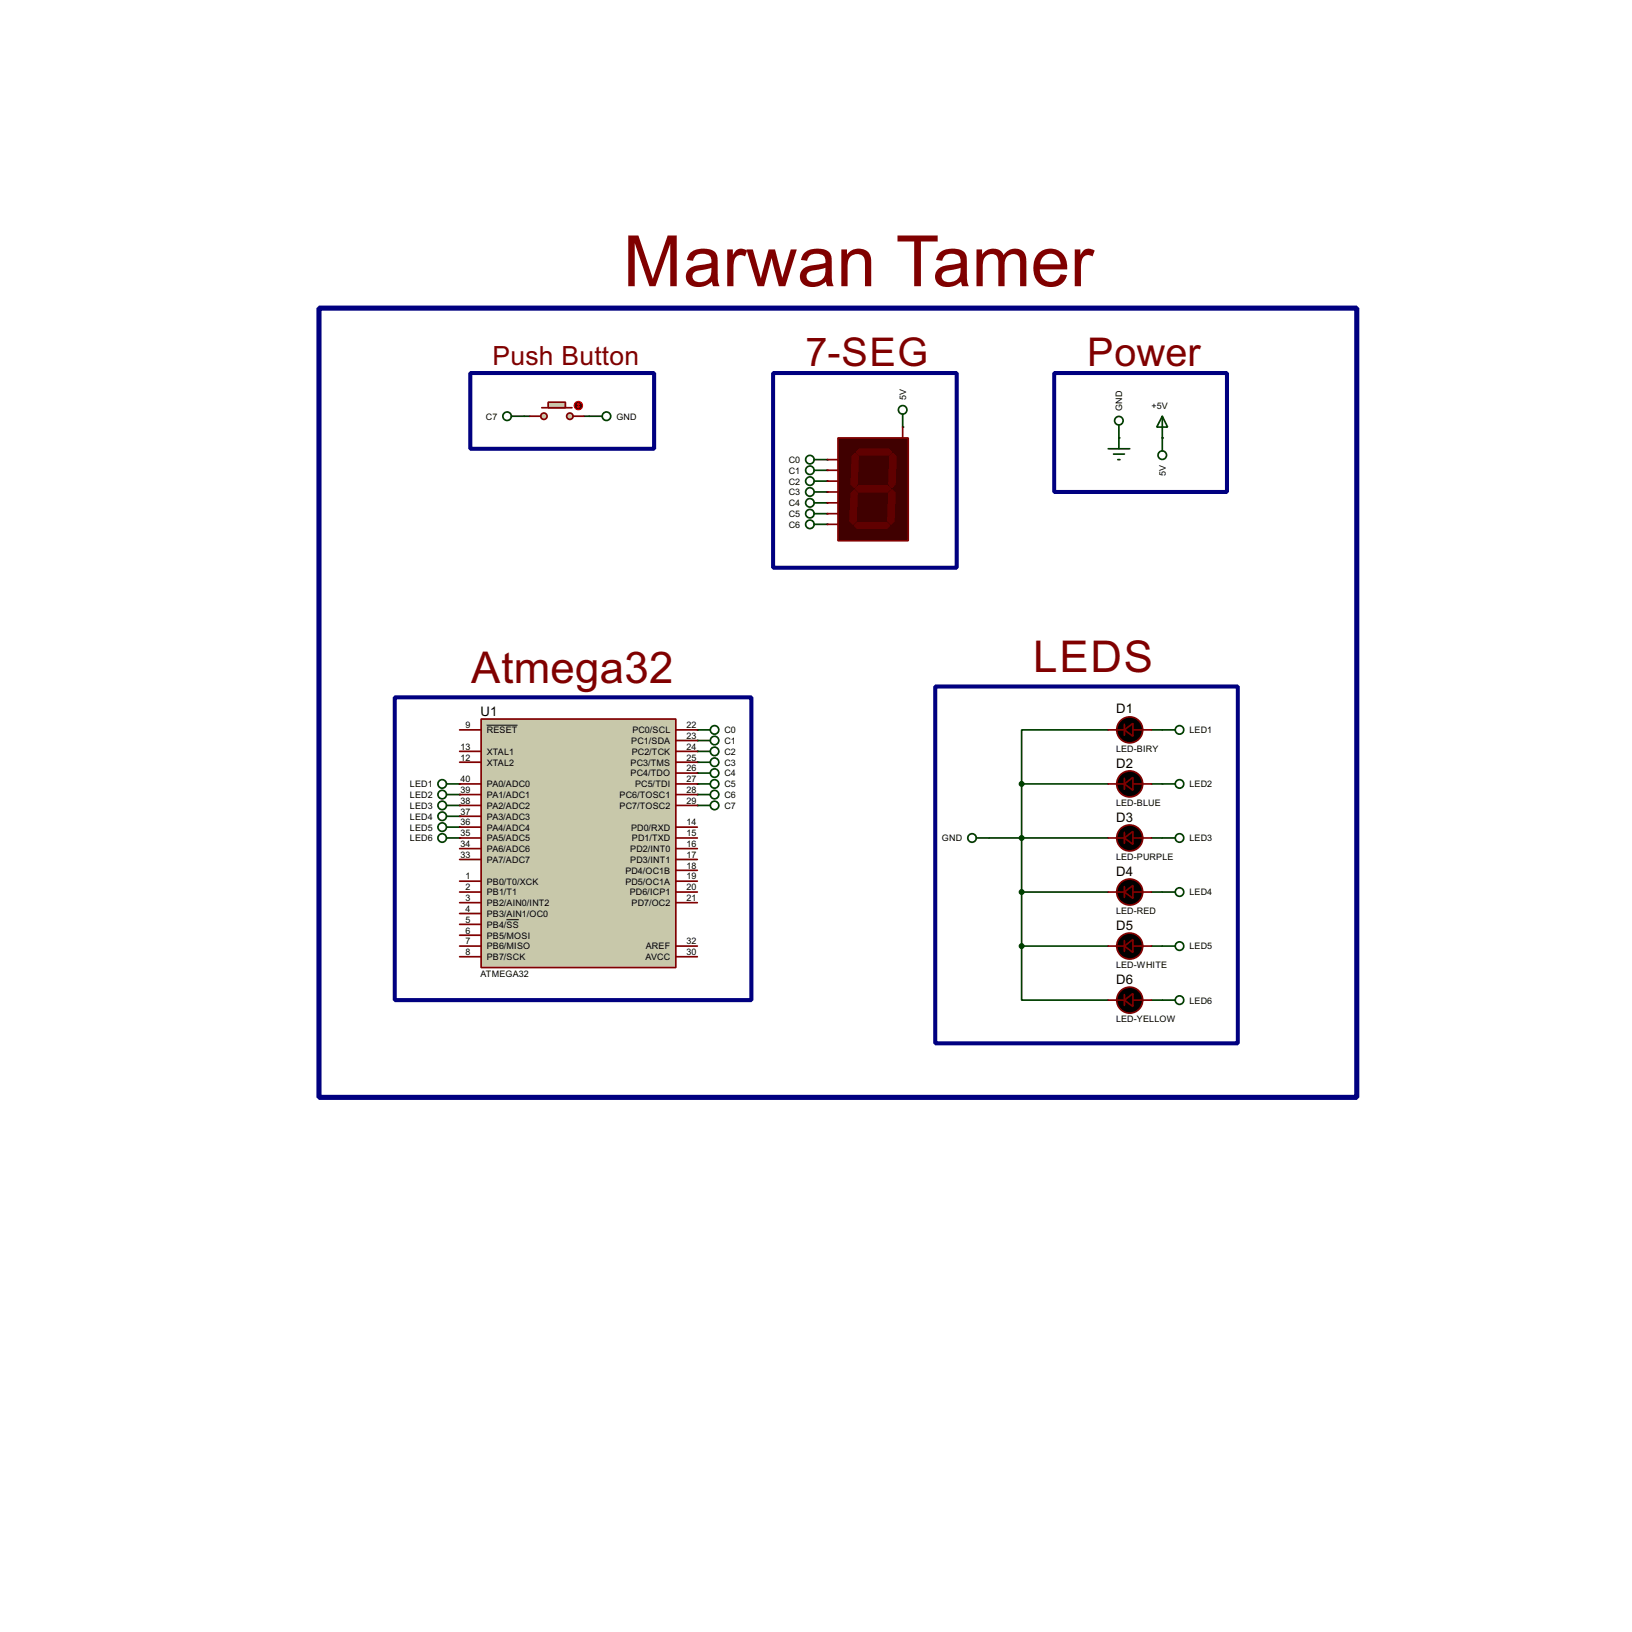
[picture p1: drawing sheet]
<svg xmlns="http://www.w3.org/2000/svg" width="383mm" height="383mm" viewBox="0 0 383 383" stroke-linecap="round" stroke-linejoin="round" font-family="sans-serif">
<g fill="#004000">
<circle cx="273.1" cy="102.9" r=".2"/>
<circle cx="262.9" cy="102.9" r=".2"/>
<circle cx="194.4" cy="108" r=".2"/>
<circle cx="194.4" cy="110.5" r=".2"/>
<circle cx="194.4" cy="113.1" r=".2"/>
<circle cx="194.4" cy="115.6" r=".2"/>
<circle cx="194.4" cy="118.2" r=".2"/>
<circle cx="194.4" cy="120.7" r=".2"/>
<circle cx="194.4" cy="123.2" r=".2"/>
<circle cx="212.1" cy="100.4" r=".2"/>
</g>
<path d="M137.2 97.8h1.3" fill="none" stroke="#004000" stroke-width=".4"/>
<g fill="#004000">
<circle cx="163.9" cy="171.5" r=".2"/>
<circle cx="163.9" cy="174" r=".2"/>
<circle cx="163.9" cy="176.6" r=".2"/>
<circle cx="163.9" cy="179.1" r=".2"/>
<circle cx="163.9" cy="181.7" r=".2"/>
<circle cx="163.9" cy="184.2" r=".2"/>
<circle cx="163.9" cy="186.7" r=".2"/>
<circle cx="163.9" cy="189.3" r=".2"/>
<circle cx="108" cy="196.9" r=".2"/>
<circle cx="108" cy="194.4" r=".2"/>
<circle cx="108" cy="191.8" r=".2"/>
<circle cx="108" cy="189.3" r=".2"/>
<circle cx="108" cy="186.7" r=".2"/>
<circle cx="108" cy="184.2" r=".2"/>
</g>
<g fill="none" stroke="#004000" stroke-width=".4">
<path d="M123.2 97.8h1.3M212.1 97.3v3.1M262.9 99.9v5.6M273.1 97.8l1.3 2.6h-2.6zM273.1 97.8v8.2M191.3 108h3.1M191.3 110.5h3.1M191.3 113.1h3.1M191.3 115.6h3.1M191.3 118.2h3.1M260.4 105.5h5.1M261.7 106.7h2.5"/>
<path d="M262.7 108h.5M191.3 120.7h3.1M191.3 123.2h3.1M260.4 171.5h-20.3v12.7M270.6 171.5h2.5M105 184.2h3M105 196.9h3M105 186.7h3M105 189.3h3M105 191.8h3M105 194.4h3M232.5 196.9h27.9"/>
<path d="M240.1 184.2h20.3M240.1 184.2v38.1M270.6 184.2h2.5M270.6 196.9h2.5M240.1 209.6h20.3M270.6 209.6h2.5M240.1 222.3v12.7h20.3M240.1 222.3h20.3M270.6 222.3h2.5M270.6 235h2.5"/>
<circle cx="212.1" cy="96.3" r="1"/>
<circle cx="262.9" cy="98.9" r="1"/>
<circle cx="190.3" cy="113.1" r="1"/>
<circle cx="190.3" cy="110.5" r="1"/>
<circle cx="190.3" cy="118.2" r="1"/>
<circle cx="190.3" cy="108" r="1"/>
<circle cx="190.3" cy="115.6" r="1"/>
<circle cx="273.1" cy="107" r="1"/>
<circle cx="190.3" cy="120.7" r="1"/>
<circle cx="190.3" cy="123.2" r="1"/>
<circle cx="103.9" cy="184.2" r="1"/>
<circle cx="103.9" cy="186.7" r="1"/>
<circle cx="103.9" cy="191.8" r="1"/>
<circle cx="103.9" cy="189.3" r="1"/>
<circle cx="103.9" cy="194.4" r="1"/>
<circle cx="103.9" cy="196.9" r="1"/>
</g>
<path d="M196.9 102.9h16.5v24.2h-16.5z" fill="#400000" stroke="#800000" stroke-width=".4"/>
<g fill="#600000" stroke="#600000" stroke-width=".23">
<path d="M201.2 106.2l.8-.7h6.8l.8 .7-.8 .8h-6.8z" fill-rule="evenodd"/>
<path d="M209.1 107.2l.8-.7 .7 .7-.2 6.6-.8 .8-.8-.8z" fill-rule="evenodd"/>
<path d="M201 114.9l.7-.8h6.9l.8 .8-.8 .7h-6.9z" fill-rule="evenodd"/>
<path d="M200.2 107.2l.8-.7 .7 .7-.2 6.6-.8 .8-.7-.8z" fill-rule="evenodd"/>
<path d="M208.8 115.9l.8-.8 .8 .8-.3 6.6-.7 .7-.8-.7z" fill-rule="evenodd"/>
<path d="M201.5 122.7h6.8l.8 .8-.8 .8h-6.8l-.8-.8z" fill-rule="evenodd"/>
<path d="M200 115.9l.7-.8 .8 .8-.3 6.6-.7 .7-.8-.7z" fill-rule="evenodd"/>
</g>
<path d="M194.4 108h2.5M194.4 110.5h2.5M194.4 113.1h2.5M194.4 115.6h2.5M194.4 118.2h2.5M212.1 100.4v2.5M194.4 120.7h2.5M194.4 123.2h2.5" fill="none" stroke="#800000" stroke-width=".4"/>
<g fill="none" stroke="#004000" stroke-width=".4">
<path d="M163.9 171.5h3M163.9 174h3M163.9 176.6h3M163.9 179.1h3M163.9 181.7h3M163.9 184.2h3M163.9 186.7h3"/>
<circle cx="167.9" cy="174" r="1"/>
<circle cx="167.9" cy="176.6" r="1"/>
<circle cx="167.9" cy="179.1" r="1"/>
<circle cx="167.9" cy="171.5" r="1"/>
<circle cx="167.9" cy="184.2" r="1"/>
<circle cx="167.9" cy="181.7" r="1"/>
<circle cx="167.9" cy="186.7" r="1"/>
</g>
<g fill="#c8c8aa" stroke="#800000" stroke-width=".4">
<circle cx="133.9" cy="97.8" r=".75"/>
<circle cx="127.8" cy="97.8" r=".75"/>
</g>
<path d="M127.3 95.8h7.1" fill="none" stroke="#800000" stroke-width=".4"/>
<path d="M128.8 94.5h4.1v1.3h-4.1z" fill="#c8c8aa" stroke="#800000" stroke-width=".4"/>
<path d="M124.5 97.8h2.6M134.7 97.8h2.5" fill="none" stroke="#800000" stroke-width=".4"/>
<circle cx="135.9" cy="95.3" r="1" fill="#400000" stroke="#f00" stroke-width=".23"/>
<path d="M135.7 95.6l.2 .2M135.9 94.8v1M135.9 94.8l-.2 .3M135.9 94.8l.3 .3M136.2 95.6l-.3 .2" fill="none" stroke="#f00" stroke-width=".23"/>
<g fill="none" stroke="#004000" stroke-width=".4">
<path d="M138.5 97.8h3M163.9 189.3h3"/>
<circle cx="142.5" cy="97.8" r="1"/>
<circle cx="167.9" cy="189.3" r="1"/>
</g>
<path d="M113.1 169h45.7v58.4h-45.7z" fill="#c8c8aa" stroke="#800000" stroke-width=".4"/>
<g fill="none" stroke="#800000" stroke-width=".4">
<path d="M108 171.5h5.1M108 179.1h5.1M108 176.6h5.1M158.8 171.5h5.1M158.8 179.1h5.1M158.8 176.6h5.1M158.8 174h5.1M260.4 171.5h3.8M264.2 170.2v2.6M266.2 171.5h4.4M108 194.4h5.1M108 196.9h5.1"/>
<path d="M108 199.4h5.1M108 184.2h5.1M108 186.7h5.1M108 189.3h5.1M108 191.8h5.1M158.8 194.4h5.1M158.8 196.9h5.1M158.8 199.4h5.1M158.8 181.7h5.1M158.8 184.2h5.1M158.8 186.7h5.1M158.8 189.3h5.1"/>
<path d="M260.4 196.9h3.8M260.4 184.2h3.8M264.2 182.9v2.6M264.2 195.6v2.6M266.2 196.9h4.4M266.2 184.2h4.4M108 207.1h5.1M108 209.6h5.1M108 212.1h5.1M108 214.7h5.1M108 217.2h5.1M108 219.8h5.1"/>
<path d="M108 202h5.1M158.8 207.1h5.1M158.8 209.6h5.1M158.8 212.1h5.1M158.8 202h5.1M158.8 204.5h5.1M260.4 209.6h3.8M264.2 208.3v2.6M266.2 209.6h4.4M108 222.3h5.1M108 224.8h5.1M158.8 222.3h5.1"/>
<path d="M158.8 224.8h5.1M260.4 222.3h3.8M260.4 235h3.8M264.2 221v2.6M264.2 233.7v2.6M266.2 222.3h4.4M266.2 235h4.4"/>
</g>
<path d="M114.4 170.4h7.2M119 216.1h2.9" fill="none" stroke="#000" stroke-width=".23"/>
<g fill="none" stroke="#004000" stroke-width=".4">
<path d="M120.2 97.8h3M273.1 171.5h3.1M229.4 196.9h3.1M273.1 184.2h3.1M273.1 196.9h3.1M273.1 209.6h3.1M273.1 222.3h3.1M273.1 235h3.1"/>
<circle cx="119.1" cy="97.8" r="1"/>
<circle cx="277.1" cy="171.5" r="1"/>
<circle cx="228.4" cy="196.9" r="1"/>
<circle cx="277.1" cy="184.2" r="1"/>
<circle cx="277.1" cy="196.9" r="1"/>
<circle cx="277.1" cy="209.6" r="1"/>
<circle cx="277.1" cy="235" r="1"/>
<circle cx="277.1" cy="222.3" r="1"/>
</g>
<g fill="#000" stroke="#800000" stroke-width=".4">
<path d="M264.2 171.5l2-1.5v3zM264.2 184.2l2-1.5v3zM264.2 196.9l2-1.5v3zM264.2 209.6l2-1.5v3zM264.2 222.3l2-1.5v3zM264.2 235l2-1.5v3z"/>
<circle cx="265.4" cy="171.5" r="3.1"/>
<circle cx="265.4" cy="184.2" r="3.1"/>
<circle cx="265.4" cy="196.9" r="3.1"/>
<circle cx="265.4" cy="209.6" r="3.1"/>
<circle cx="265.4" cy="235" r="3.1"/>
<circle cx="265.4" cy="222.3" r="3.1"/>
</g>
<g fill="#004000" stroke="#004000" stroke-width=".4">
<circle cx="240" cy="184.2" r=".5"/>
<circle cx="240" cy="196.9" r=".5"/>
<circle cx="240" cy="209.6" r=".5"/>
<circle cx="240" cy="222.3" r=".5"/>
</g>
<path d="M110.5 87.7h43.2v17.8h-43.2zM181.7 87.7h43.1v45.7h-43.1zM247.7 87.7h40.6v27.9h-40.6zM92.8 163.9h83.8v71.1h-83.8zM219.8 161.3h71.1v83.9h-71.1z" fill="none" stroke="#000080" stroke-width=".95"/>
<path d="M75 72.4h243.8v185.5h-243.8z" fill="none" stroke="#000080" stroke-width="1.2"/>
<text font-size="18.6" fill="#800000" x="146.4" y="67.3">Marwan Tamer</text>
<g font-size="11.5" fill="#800000">
<text x="110.7" y="160.6">Atmega32</text>
<text x="242.8" y="158">LEDS</text>
</g>
<g font-size="10.4" fill="#800000">
<text x="189.3" y="86">7-SEG</text>
<text x="255.5" y="86">Power</text>
</g>
<text font-size="7" fill="#800000" x="115.7" y="85.7">Push Button</text>
<g font-size="3.5">
<text x="262.3" y="167.7">D1</text>
<text x="112.9" y="168.2">U1</text>
<text x="262.3" y="180.4">D2</text>
<text x="262.3" y="193.1">D3</text>
<text x="262.3" y="205.8">D4</text>
<text x="262.3" y="218.5">D5</text>
<text x="262.3" y="231.2">D6</text>
</g>
<g font-size="2.4">
<text x="212.9" y="94" transform="rotate(-90 212.9 94)">5V</text>
<text x="114.2" y="98.6">C7</text>
<text x="144.8" y="98.6">GND</text>
<text x="263.7" y="96.5" transform="rotate(-90 263.7 96.5)">GND</text>
<text x="270.6" y="96.1">+5V</text>
<text x="185.3" y="108.8">C0</text>
<text x="185.3" y="111.3">C1</text>
<text x="185.3" y="113.9">C2</text>
<text x="273.9" y="111.8" transform="rotate(-90 273.9 111.8)">5V</text>
<text x="185.3" y="116.4">C3</text>
<text x="185.3" y="119">C4</text>
<text x="185.3" y="121.5">C5</text>
<text x="185.3" y="124">C6</text>
<text x="109.4" y="171.1">9</text>
<text x="114.4" y="172.3">RESET</text>
<text x="148.6" y="172.3">PC0/SCL</text>
<text x="161.3" y="171.1">22</text>
<text x="161.3" y="173.6">23</text>
<text x="170.2" y="172.3">C0</text>
<text x="279.5" y="172.3">LED1</text>
<text x="108.2" y="178.7">12</text>
<text x="108.2" y="176.2">13</text>
<text x="114.4" y="179.9">XTAL2</text>
<text x="114.4" y="177.4">XTAL1</text>
<text x="148.2" y="179.9">PC3/TMS</text>
<text x="148.3" y="174.8">PC1/SDA</text>
<text x="148.4" y="177.4">PC2/TCK</text>
<text x="161.3" y="176.2">24</text>
<text x="161.3" y="178.7">25</text>
<text x="170.2" y="174.8">C1</text>
<text x="170.2" y="177.4">C2</text>
<text x="170.2" y="179.9">C3</text>
<text x="262.2" y="176.8">LED-BIRY</text>
<text x="96.3" y="185">LED1</text>
<text x="108.2" y="183.8">40</text>
<text x="114.4" y="185">PA0/ADC0</text>
<text x="148.2" y="182.5">PC4/TDO</text>
<text x="149.2" y="185">PC5/TDI</text>
<text x="161.3" y="181.3">26</text>
<text x="161.3" y="183.8">27</text>
<text x="170.2" y="182.5">C4</text>
<text x="170.2" y="185">C5</text>
<text x="279.5" y="185">LED2</text>
<text x="96.3" y="187.5">LED2</text>
<text x="96.3" y="190.1">LED3</text>
<text x="108.2" y="191.4">37</text>
<text x="108.2" y="188.9">38</text>
<text x="108.2" y="186.3">39</text>
<text x="114.4" y="190.1">PA2/ADC2</text>
<text x="114.4" y="187.5">PA1/ADC1</text>
<text x="145.6" y="187.5">PC6/TOSC1</text>
<text x="145.6" y="190.1">PC7/TOSC2</text>
<text x="161.3" y="186.3">28</text>
<text x="161.3" y="188.9">29</text>
<text x="170.2" y="187.5">C6</text>
<text x="170.2" y="190.1">C7</text>
<text x="262.2" y="189.4">LED-BLUE</text>
<text x="96.3" y="192.6">LED4</text>
<text x="96.3" y="195.2">LED5</text>
<text x="96.3" y="197.7">LED6</text>
<text x="108.2" y="196.5">35</text>
<text x="108.2" y="194">36</text>
<text x="114.4" y="197.7">PA5/ADC5</text>
<text x="114.4" y="195.2">PA4/ADC4</text>
<text x="114.4" y="192.6">PA3/ADC3</text>
<text x="148.3" y="195.2">PD0/RXD</text>
<text x="148.5" y="197.7">PD1/TXD</text>
<text x="161.3" y="194">14</text>
<text x="161.3" y="196.5">15</text>
<text x="221.3" y="197.7">GND</text>
<text x="279.5" y="197.7">LED3</text>
<text x="108.2" y="201.6">33</text>
<text x="108.2" y="199">34</text>
<text x="114.4" y="202.8">PA7/ADC7</text>
<text x="114.4" y="200.2">PA6/ADC6</text>
<text x="148.1" y="200.2">PD2/INT0</text>
<text x="148.1" y="202.8">PD3/INT1</text>
<text x="161.3" y="199">16</text>
<text x="161.3" y="201.6">17</text>
<text x="262.2" y="202.1">LED-PURPLE</text>
<text x="109.4" y="206.7">1</text>
<text x="109.4" y="209.2">2</text>
<text x="114.4" y="207.9">PB0/T0/XCK</text>
<text x="146.9" y="205.3">PD4/OC1B</text>
<text x="146.9" y="207.9">PD5/OC1A</text>
<text x="161.3" y="204.1">18</text>
<text x="161.3" y="206.7">19</text>
<text x="161.3" y="209.2">20</text>
<text x="109.4" y="211.7">3</text>
<text x="109.4" y="214.3">4</text>
<text x="114.4" y="210.4">PB1/T1</text>
<text x="114.4" y="212.9">PB2/AIN0/INT2</text>
<text x="114.4" y="215.5">PB3/AIN1/OC0</text>
<text x="148" y="210.4">PD6/ICP1</text>
<text x="148.4" y="212.9">PD7/OC2</text>
<text x="161.3" y="211.7">21</text>
<text x="262.2" y="214.9">LED-RED</text>
<text x="279.5" y="210.4">LED4</text>
<text x="109.4" y="216.8">5</text>
<text x="109.4" y="219.4">6</text>
<text x="109.4" y="221.9">7</text>
<text x="114.4" y="218">PB4/SS</text>
<text x="114.4" y="220.6">PB5/MOSI</text>
<text x="161.3" y="221.9">32</text>
<text x="109.4" y="224.4">8</text>
<text x="114.4" y="223.1">PB6/MISO</text>
<text x="114.4" y="225.6">PB7/SCK</text>
<text x="151.7" y="225.6">AVCC</text>
<text x="151.7" y="223.1">AREF</text>
<text x="161.3" y="224.4">30</text>
<text x="262.2" y="227.6">LED-WHITE</text>
<text x="279.5" y="223.1">LED5</text>
<text x="112.9" y="229.6">ATMEGA32</text>
<text x="279.5" y="235.8">LED6</text>
<text x="262.2" y="240.3">LED-YELLOW</text>
</g>
</svg>
